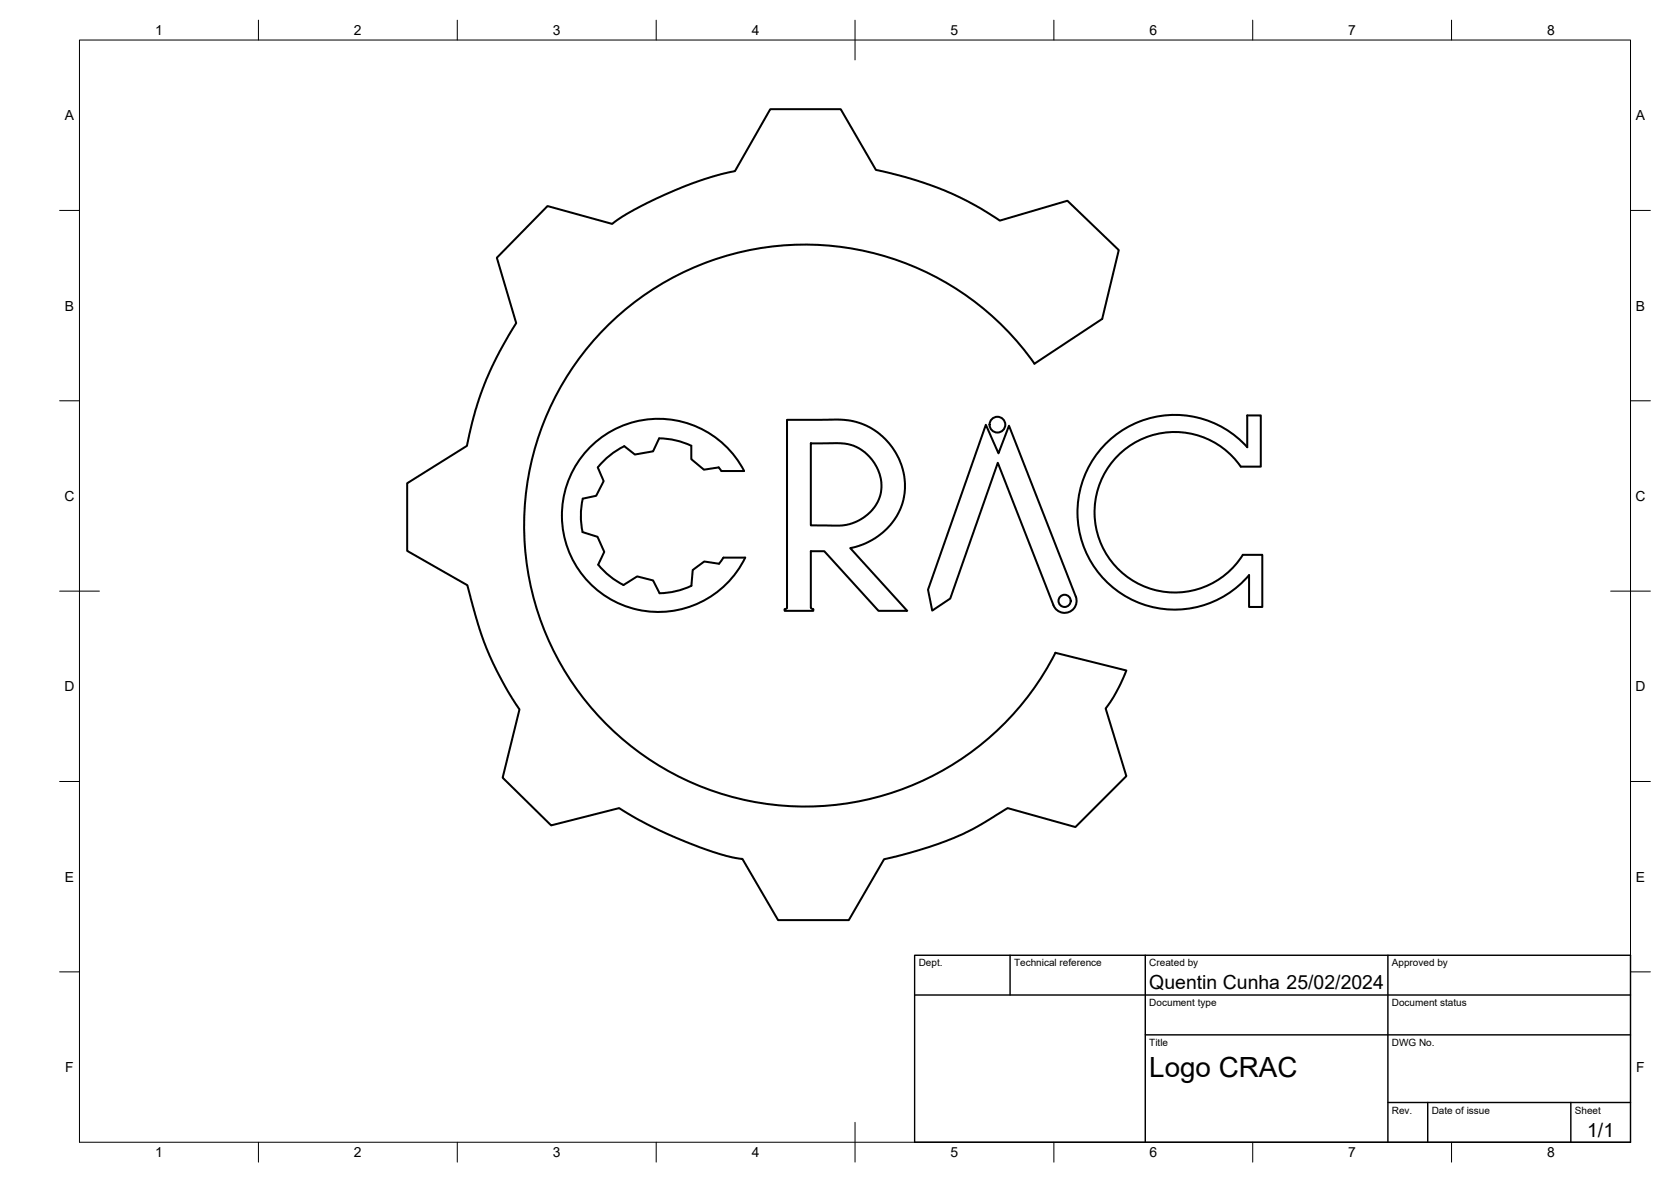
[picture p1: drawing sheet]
<svg xmlns="http://www.w3.org/2000/svg" width="420mm" height="297mm" viewBox="0 0 420 297" stroke-linecap="round" stroke-linejoin="round" font-family="sans-serif">
<!-- layer: Visible -->
<g fill="none" stroke="#000" stroke-width=".51">
<path d="M203.9 111.4h7.3l2.9 .5 1.8 .7 1.5 1 2.1 2.3 1.3 2.2 .5 1.6 .3 1.6-.1 2.3-.5 1.8-.8 1.6-1.1 1.4-1.7 1.5-2 1.2-2.4 .8-1.9 .2-7.2-.1zM277.8 111.7a24.4 24.4 0 0 1 35.8 .7v-8h3.4v12.9h-5a20.2 20.2 0 0 0-30.2-3.5 20.2 20.2 0 0 0 .7 30.4 20.2 20.2 0 0 0 30-4.8h4.9v13.1h-3.3v-8a24.5 24.5 0 0 1-35.1 2.4 24.5 24.5 0 0 1-1.2-35.2zM146.5 125.3l3.4-.7 1.9-3.7-1.5-3.4a19.6 19.6 0 0 1 6.7-5.4l2.6 2.1 4.6-.8 1.5-3.2a19.5 19.5 0 0 1 8.1 1.8v3.4l3.2 2.6 3.7-.5 .7 .9h5.7a24.3 24.3 0 0 0-37-7.5 24.3 24.3 0 0 0 .5 37.8 24.3 24.3 0 0 0 36.8-8.6h-5.5l-1.1 1.6-3.7-.6-2.9 2.1-.4 4a19.7 19.7 0 0 1-7.9 1.9l-1.7-3.2-4-1-3.4 2.1a20.1 20.1 0 0 1-6.4-5.1M146.5 125.3a19.5 19.5 0 0 0 0 8.4l3.7 1.2 1.7 3.8-1.5 3.2M203.9 152.7l.6 .4v.4h-7.2v-.4l.6-.4v-47.2l12.9-.1 3.9 .5 2.7 .9 2.3 1.2 2.3 1.8 2 2.1 1.5 2.3 1.3 3.1 .6 2.6 .1 2.9-.3 2.7-.7 2.1-1.1 2.2-1.7 2.3-1.8 1.8-2.5 1.7-2.8 1.4-2.8 .7 14.3 15.8h-7.2l-13.6-15h-3.4v14.2M264.9 152.1l-14-35.8-12 34.1-4.5 3-1.1-5.2 14.6-41.4 3.2 7.1 2.6-6.9 16.8 42.9a3 3 0 0 1-1.7 3.9 3 3 0 0 1-3.9-1.7M265.4 164a70.6 70.6 0 0 1-104.7 25.1 70.6 70.6 0 0 1-7.8-107.4 70.6 70.6 0 0 1 107.2 9.7l17-11.3 4.2-17.2-12.9-12.5-17 5-6-3.7-4.1-2.1-4.1-1.8-8.4-3-8.6-2.1-8.8-15.3h-17.7l-8.9 15.6-3.7 .8-4 1.2-8.6 3.4-8.9 4.2-3.3 2-2.4 1.7-16.2-4.5-12.8 13 4.9 16.4-4.2 7.2-3.4 7.3-2.8 7.8-2 8.5-15 9.4v17l15.1 8.7 2.7 9.9 2.1 5.8 1.7 3.9 2.2 4.4 2.5 4.3 1.9 2.9-4.2 17.1 12.2 12 17.1-4.3 6.8 3.9 8.7 4.1 4.8 1.8 5.1 1.8 2.9 .7 2.7 .4 8.9 15.4h17.8l8.9-15.3 8.9-2.3 8.6-3 5.3-2.5 8.3-5 17 4.7 12.8-12.8-5.2-17 2.5-3.8 2.7-5.7-17.8-4.5"/>
<circle cx="250.8" cy="106.7" r="1.98"/>
<circle cx="267.7" cy="151" r="1.53"/>
</g>
<!-- layer: BORDER -->
<g fill="none" stroke="#000" stroke-width=".25">
<path d="M20 10.1h390v276.9h-390zM65 5.1v5M115 5.1v5M165 5.1v5M215 5.1v10M265 5.1v5M315 5.1v5M365 5.1v5M15 52.9h5M410 52.9h5M15 100.7h5M410 100.7h5"/>
<path d="M15 148.6h10M405 148.6h10M15 196.4h5M410 196.4h5M15 244.2h5M410 244.2h5M65 287v5M115 287v5M165 287v5M215 282.1v9.9M265 287v5M315 287v5"/>
<path d="M365 287v5"/>
</g>
<!-- layer: TITLEBLOCK -->
<path d="M230 240.1h180v46.9h-180zM230 250h180M254 240.1v9.9M288 240.1v46.9M349 240.1v46.9M288 260.1h122M349 277.1h61M359 277.1v9.9M395 277.1v9.9" fill="none" stroke="#000" stroke-width=".36"/>
<text font-size="7" x="289" y="270.6">Logo CRAC</text>
<g font-size="4.9">
<text x="289" y="248.5">Quentin Cunha 25/02/2024</text>
<text x="399.1" y="285.7">1/1</text>
</g>
<g font-size="3.5">
<text x="39" y="8.8">1</text>
<text x="89" y="8.8">2</text>
<text x="139" y="8.8">3</text>
<text x="189" y="8.8">4</text>
<text x="239" y="8.8">5</text>
<text x="289" y="8.8">6</text>
<text x="339" y="8.8">7</text>
<text x="389" y="8.8">8</text>
<text x="16.3" y="30.2">A</text>
<text x="411.3" y="30.2">A</text>
<text x="16.3" y="78">B</text>
<text x="411.3" y="78">B</text>
<text x="16.2" y="125.9">C</text>
<text x="411.2" y="125.9">C</text>
<text x="16.2" y="173.7">D</text>
<text x="411.2" y="173.7">D</text>
<text x="16.3" y="221.6">E</text>
<text x="411.3" y="221.6">E</text>
<text x="16.4" y="269.4">F</text>
<text x="411.4" y="269.4">F</text>
<text x="39" y="290.8">1</text>
<text x="89" y="290.8">2</text>
<text x="139" y="290.8">3</text>
<text x="189" y="290.8">4</text>
<text x="239" y="290.8">5</text>
<text x="289" y="290.8">6</text>
<text x="339" y="290.8">7</text>
<text x="389" y="290.8">8</text>
</g>
<g font-size="2.5">
<text x="231" y="242.9">Dept.</text>
<text x="255" y="242.9">Technical reference</text>
<text x="289" y="242.9">Created by</text>
<text x="350" y="242.9">Approved by</text>
<text x="289" y="252.8">Document type</text>
<text x="350" y="252.8">Document status</text>
<text x="289" y="262.9">Title</text>
<text x="350" y="262.9">DWG No.</text>
<text x="350" y="279.9">Rev.</text>
<text x="360" y="279.9">Date of issue</text>
<text x="396" y="279.9">Sheet</text>
</g>
</svg>
